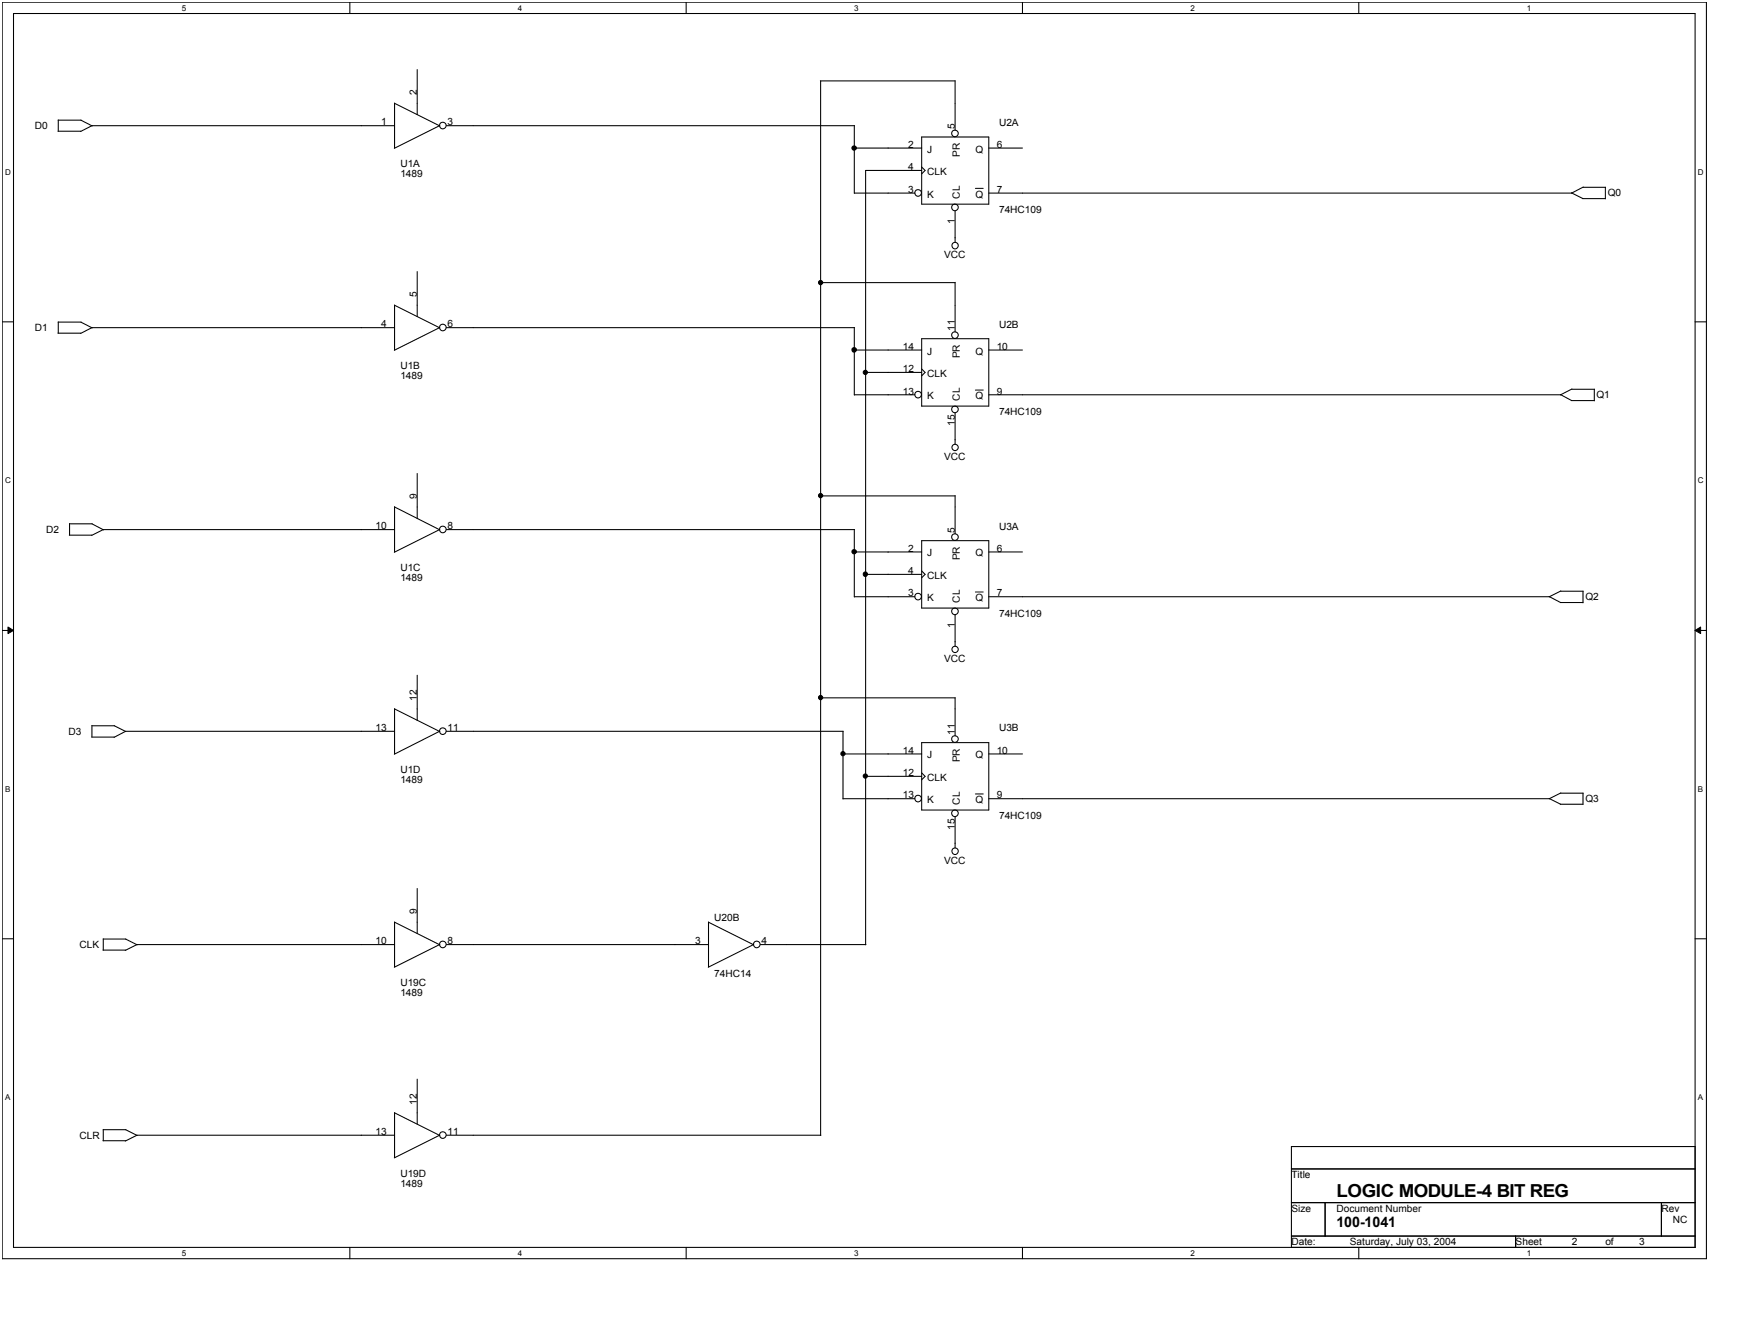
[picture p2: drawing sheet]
<svg xmlns="http://www.w3.org/2000/svg" width="279mm" height="216mm" viewBox="0 0 279 216" stroke-linecap="round" stroke-linejoin="round" font-family="sans-serif">
<path d="M.4 .4h274.1v202h-274.1zM2.2 2.2h270.5v198.3h-270.5z" fill="none" stroke="#000" stroke-width=".17"/>
<g fill="#fff">
<path d="M29.2 .6h.7v1.4h-.7z"/>
<path d="M29.2 200.7h.7v1.4h-.7z"/>
</g>
<path d="M56.3 .4v1.8M56.3 200.5v1.9" fill="none" stroke="#000" stroke-width=".17"/>
<g fill="#fff">
<path d="M83.3 .6h.7v1.4h-.7z"/>
<path d="M83.3 200.7h.7v1.4h-.7z"/>
</g>
<path d="M110.4 .4v1.8M110.4 200.5v1.9" fill="none" stroke="#000" stroke-width=".17"/>
<g fill="#fff">
<path d="M137.4 .6h.7v1.4h-.7z"/>
<path d="M137.4 200.7h.7v1.4h-.7z"/>
</g>
<path d="M164.5 .4v1.8M164.5 200.5v1.9" fill="none" stroke="#000" stroke-width=".17"/>
<g fill="#fff">
<path d="M191.5 .6h.7v1.4h-.7z"/>
<path d="M191.5 200.7h.7v1.4h-.7z"/>
</g>
<path d="M218.6 .4v1.8M218.6 200.5v1.9" fill="none" stroke="#000" stroke-width=".17"/>
<g fill="#fff">
<path d="M245.6 .6h.7v1.4h-.7z"/>
<path d="M245.6 200.7h.7v1.4h-.7z"/>
<path d="M.8 26.9h.9v1.4h-.9z"/>
<path d="M273.1 26.9h.9v1.4h-.9z"/>
<path d="M.8 76.5h.9v1.4h-.9z"/>
<path d="M273.1 76.5h.9v1.4h-.9z"/>
</g>
<path d="M.4 51.7h1.8M272.7 51.7h1.8" fill="none" stroke="#000" stroke-width=".17"/>
<g fill="#fff">
<path d="M.8 126.1h.8v1.4h-.8z"/>
<path d="M273.1 126.1h.8v1.4h-.8z"/>
</g>
<path d="M.4 101.4h1.8M272.7 101.4h1.8" fill="none" stroke="#000" stroke-width=".17"/>
<path d="M1.3 100.8l.9 .6-.9 .5zM272.7 101.4l.8-.6v1.1z" fill="#000"/>
<path d="M1.3 100.8l.9 .6-.9 .5zM272.7 101.4l.8-.6v1.1z" fill="none" stroke="#000" stroke-width=".16"/>
<g fill="#fff">
<path d="M.8 175.7h.8v1.4h-.8z"/>
<path d="M273.1 175.7h.8v1.4h-.8z"/>
</g>
<g fill="none" stroke="#000" stroke-width=".17">
<path d="M9.4 19.3h3.7M9.4 19.3v1.8M13 19.3l1.8 .9M63.5 16.6l7.2 3.6M63.5 16.6v7.2M67.1 11.2v7.2M132 13h21.6M132 13v169.5M153.6 13v7.9M9.3 21.1h3.7M63.5 20.2h-48.7l-1.8 .9M70.7 20.2l-7.3 3.6"/>
<path d="M71.8 20.2h65.7M137.4 23.8h10.9M137.4 31h9.8M137.4 20.2v10.9M148.3 22h10.7v10.8h-10.7zM148.3 26.9l.5 .5-.5 .6M148.3 27.4h-9.1v124.5M153.6 33.9v5.1M159 23.8h5.5M159 31h93.9M252.8 31l1.8 .9M254.6 31.9h3.6"/>
<path d="M254.6 30.1h3.7M254.7 30.1l-1.9 .9M258.2 30.1v1.9M9.3 53.6h3.7M9.4 51.7v1.9M9.4 51.8h3.7M13 51.8l1.8 .9M63.5 49v7.3M63.5 49.1l7.2 3.6M63.5 52.7h-48.7l-1.8 .9M67.1 43.7v7.2M70.7 52.7l-7.3 3.6"/>
<path d="M71.8 52.7h65.7M132 45.4h21.6M137.4 56.3h10.9M137.4 52.7v10.8M139.2 59.9h9.1M148.3 54.5h10.7v10.8h-10.7zM148.3 59.3l.5 .6-.5 .5M153.6 45.4v7.9M159 56.3h5.5M67.1 76.1v7.3M132 79.7h21.6M137.4 63.5h9.8"/>
<path d="M153.6 66.4v5M153.6 79.7v6.1M159 63.5h92.1M251 63.4l1.8 1M252.8 64.4h3.6M252.8 62.6h3.7M252.9 62.5l-1.9 1M256.4 62.6v1.8M11.1 86h3.7M11.2 84.2h3.6M11.2 84.2v1.8M14.8 84.2l1.8 1"/>
<path d="M63.5 81.5v7.2M63.5 81.5l7.2 3.7M63.5 85.1h-46.9l-1.9 1M70.7 85.1l-7.3 3.7M71.8 85.1h65.7M137.4 88.7h10.9M137.4 95.9h9.8M137.4 85.1v10.9M139.2 92.3h9.1M148.3 86.9h10.7v10.9h-10.7zM148.3 91.8l.5 .5-.5 .6M153.6 98.9v5"/>
<path d="M159 88.7h5.5M159 95.9h90.3M249.2 95.9l1.8 1M251 96.9h3.6M251 95h3.7M251.1 95l-1.9 .9M254.6 95v1.9M14.7 118.5h3.7M14.8 116.7h3.6M14.8 116.6v1.9M18.4 116.7l1.8 .9M63.5 113.9v7.3"/>
<path d="M63.5 114l7.2 3.6M63.5 117.6h-43.3l-1.9 .9M67.1 108.5v7.3M70.7 117.6l-7.3 3.6M71.8 117.6h63.8M132 112.2h21.6M135.6 117.6v10.8M148.3 119.4h10.7v10.8h-10.7zM153.6 112.1v6.2M135.6 121.2h12.7M135.6 128.4h11.6M139.2 124.8h9.1"/>
<path d="M148.3 124.3l.5 .5-.5 .6M153.6 131.3v5M159 121.2h5.5M159 128.4h90.3M249.2 128.4l1.8 .9M251 129.3h3.6M251 127.5h3.7M251.1 127.5l-1.9 .9M254.6 127.5v1.8M.4 150.9h1.8M16.6 152.7h3.6M16.6 151h3.6"/>
<path d="M16.6 150.9v1.8M20.2 151l1.9 .9M63.5 148.2v7.2M63.5 151.9h-41.5l-1.8 .9M63.5 148.3l7.2 3.6M67.1 142.8v7.3M70.7 151.9l-7.3 3.6M71.8 151.9h42.2M114 148.3l7.2 3.6M114 148.2v7.2M121.2 151.9l-7.3 3.6M122.3 151.9h17"/>
<path d="M272.7 150.9h1.8M63.5 178.9v7.2M63.5 178.9l7.2 3.6M67.1 173.5v7.2M16.6 183.4h3.6M16.6 181.6v1.8M16.6 181.6h3.6M20.2 181.6l1.9 .9M63.5 182.5h-41.5l-1.8 .9M70.7 182.5l-7.3 3.6M71.8 182.5h60.2M207.7 184.3h65v16.2h-65z"/>
<path d="M207.7 187.9h65M207.7 193.3h65M207.7 198.7h65M213.1 193.3v5.4M243.8 198.7v1.8M267.2 193.3v5.4"/>
<circle cx="71.2" cy="20.2" r=".54"/>
<circle cx="137.4" cy="23.8" r=".36"/>
<circle cx="147.7" cy="31" r=".54"/>
<circle cx="153.6" cy="21.4" r=".54"/>
<circle cx="153.6" cy="33.3" r=".54"/>
<circle cx="153.6" cy="39.5" r=".52"/>
<circle cx="71.2" cy="52.6" r=".54"/>
<circle cx="132" cy="45.4" r=".34"/>
<circle cx="137.4" cy="56.2" r=".37"/>
<circle cx="139.2" cy="59.9" r=".34"/>
<circle cx="153.6" cy="53.9" r=".54"/>
<circle cx="132" cy="79.7" r=".34"/>
<circle cx="147.7" cy="63.4" r=".54"/>
<circle cx="153.6" cy="65.8" r=".54"/>
<circle cx="153.6" cy="71.9" r=".51"/>
<circle cx="71.2" cy="85.1" r=".54"/>
<circle cx="137.4" cy="88.7" r=".36"/>
<circle cx="139.2" cy="92.3" r=".35"/>
<circle cx="147.7" cy="95.9" r=".54"/>
<circle cx="153.6" cy="86.3" r=".54"/>
<circle cx="153.6" cy="98.3" r=".54"/>
<circle cx="71.2" cy="117.5" r=".54"/>
<circle cx="132" cy="112.1" r=".34"/>
<circle cx="153.6" cy="118.8" r=".54"/>
<circle cx="153.6" cy="104.4" r=".51"/>
<circle cx="135.6" cy="121.2" r=".34"/>
<circle cx="139.2" cy="124.8" r=".34"/>
<circle cx="147.7" cy="128.4" r=".54"/>
<circle cx="153.6" cy="130.7" r=".54"/>
<circle cx="153.6" cy="136.8" r=".52"/>
<circle cx="71.2" cy="151.8" r=".54"/>
<circle cx="121.7" cy="151.8" r=".54"/>
<circle cx="71.2" cy="182.5" r=".54"/>
</g>
<path d="M156.9 30.3h1.3M156.9 62.7h1.3M156.9 95.2h1.3M156.9 127.6h1.3" fill="none" stroke="#000" stroke-width=".16"/>
<g fill="#000">
<circle cx="137.4" cy="23.8" r=".36"/>
<circle cx="132" cy="45.4" r=".34"/>
<circle cx="137.4" cy="56.2" r=".37"/>
<circle cx="139.2" cy="59.9" r=".34"/>
<circle cx="132" cy="79.7" r=".34"/>
<circle cx="137.4" cy="88.7" r=".36"/>
<circle cx="139.2" cy="92.3" r=".35"/>
<circle cx="132" cy="112.1" r=".34"/>
<circle cx="135.6" cy="121.2" r=".34"/>
<circle cx="139.2" cy="124.8" r=".34"/>
</g>
<text font-size="2.9" x="215" y="192.4">LOGIC MODULE-4 BIT REG</text>
<text font-size="2.3" x="215" y="197.3">100-1041</text>
<g font-size="1.6">
<text x="67.1" y="15.3" transform="rotate(-90 67.1 15.3)">2</text>
<text x="5.6" y="20.8">D0</text>
<text x="61.3" y="20.2">1</text>
<text x="72" y="20.2">3</text>
<text x="146.1" y="23.8">2</text>
<text x="153.6" y="20.8" transform="rotate(-90 153.6 20.8)">5</text>
<text x="160.3" y="23.8">6</text>
<text x="160.7" y="20.2">U2A</text>
<text x="64.4" y="26.9">U1A</text>
<text x="64.4" y="28.5">1489</text>
<text x="146.1" y="27.4">4</text>
<text x="149.1" y="24.5">J</text>
<text x="149.1" y="28.1">CLK</text>
<text x="154.4" y="25.2" transform="rotate(-90 154.4 25.2)">PR</text>
<text x="156.9" y="24.5">Q</text>
<text x="146.1" y="31">3</text>
<text x="149.1" y="31.8">K</text>
<text x="153.6" y="36" transform="rotate(-90 153.6 36)">1</text>
<text x="154.4" y="31.9" transform="rotate(-90 154.4 31.9)">CL</text>
<text x="156.9" y="31.8">Q</text>
<text x="160.3" y="31">7</text>
<text x="160.7" y="34.3">74HC109</text>
<text x="258.6" y="31.6">Q0</text>
<text x="151.9" y="41.5">VCC</text>
<text x="67.1" y="47.8" transform="rotate(-90 67.1 47.8)">5</text>
<text x="5.6" y="53.2">D1</text>
<text x="61.3" y="52.6">4</text>
<text x="72" y="52.6">6</text>
<text x="153.6" y="53.2" transform="rotate(-90 153.6 53.2)">11</text>
<text x="160.7" y="52.7">U2B</text>
<text x="64.4" y="59.3">U1B</text>
<text x="145.2" y="56.2">14</text>
<text x="145.2" y="59.8">12</text>
<text x="149.1" y="57">J</text>
<text x="154.4" y="57.6" transform="rotate(-90 154.4 57.6)">PR</text>
<text x="156.9" y="57">Q</text>
<text x="160.3" y="56.2">10</text>
<text x="64.4" y="61">1489</text>
<text x="145.2" y="63.4">13</text>
<text x="149.1" y="60.6">CLK</text>
<text x="149.1" y="64.2">K</text>
<text x="154.4" y="64.4" transform="rotate(-90 154.4 64.4)">CL</text>
<text x="156.9" y="64.2">Q</text>
<text x="160.3" y="63.4">9</text>
<text x="256.8" y="64">Q1</text>
<text x="153.6" y="68.4" transform="rotate(-90 153.6 68.4)">15</text>
<text x="160.7" y="66.7">74HC109</text>
<text x="151.9" y="73.9">VCC</text>
<text x="67.1" y="80.2" transform="rotate(-90 67.1 80.2)">9</text>
<text x="7.4" y="85.6">D2</text>
<text x="60.4" y="85.1">10</text>
<text x="72" y="85.1">8</text>
<text x="146.1" y="88.7">2</text>
<text x="149.1" y="89.5">J</text>
<text x="153.6" y="85.6" transform="rotate(-90 153.6 85.6)">5</text>
<text x="156.9" y="89.5">Q</text>
<text x="160.3" y="88.7">6</text>
<text x="160.7" y="85.1">U3A</text>
<text x="64.4" y="91.8">U1C</text>
<text x="64.4" y="93.4">1489</text>
<text x="146.1" y="92.3">4</text>
<text x="146.1" y="95.9">3</text>
<text x="149.1" y="93.1">CLK</text>
<text x="154.4" y="90.1" transform="rotate(-90 154.4 90.1)">PR</text>
<text x="160.3" y="95.9">7</text>
<text x="149.1" y="96.7">K</text>
<text x="153.6" y="100.9" transform="rotate(-90 153.6 100.9)">1</text>
<text x="154.4" y="96.9" transform="rotate(-90 154.4 96.9)">CL</text>
<text x="156.9" y="96.7">Q</text>
<text x="160.7" y="99.2">74HC109</text>
<text x="255" y="96.5">Q2</text>
<text x="151.9" y="106.4">VCC</text>
<text x="67.1" y="112.7" transform="rotate(-90 67.1 112.7)">12</text>
<text x="11" y="118.1">D3</text>
<text x="60.4" y="117.5">13</text>
<text x="72" y="117.5">11</text>
<text x="153.6" y="118.1" transform="rotate(-90 153.6 118.1)">11</text>
<text x="160.7" y="117.6">U3B</text>
<text x="64.4" y="124.3">U1D</text>
<text x="64.4" y="125.9">1489</text>
<text x="145.2" y="121.2">14</text>
<text x="145.2" y="124.8">12</text>
<text x="149.1" y="121.9">J</text>
<text x="149.1" y="125.5">CLK</text>
<text x="154.4" y="122.6" transform="rotate(-90 154.4 122.6)">PR</text>
<text x="156.9" y="121.9">Q</text>
<text x="160.3" y="121.2">10</text>
<text x="145.2" y="128.4">13</text>
<text x="149.1" y="129.1">K</text>
<text x="154.4" y="129.3" transform="rotate(-90 154.4 129.3)">CL</text>
<text x="156.9" y="129.1">Q</text>
<text x="160.3" y="128.4">9</text>
<text x="160.7" y="131.7">74HC109</text>
<text x="255" y="129">Q3</text>
<text x="153.6" y="133.4" transform="rotate(-90 153.6 133.4)">15</text>
<text x="151.9" y="138.9">VCC</text>
<text x="67.1" y="147" transform="rotate(-90 67.1 147)">9</text>
<text x="114.9" y="148">U20B</text>
<text x="12.8" y="152.4">CLK</text>
<text x="60.4" y="151.8">10</text>
<text x="72" y="151.8">8</text>
<text x="111.8" y="151.8">3</text>
<text x="122.5" y="151.8">4</text>
<text x="64.4" y="158.5">U19C</text>
<text x="64.4" y="160.1">1489</text>
<text x="114.9" y="157.1">74HC14</text>
<text x="67.1" y="177.6" transform="rotate(-90 67.1 177.6)">12</text>
<text x="12.8" y="183">CLR</text>
<text x="60.4" y="182.5">13</text>
<text x="72" y="182.5">11</text>
<text x="64.4" y="189.2">U19D</text>
<text x="64.4" y="190.8">1489</text>
<text x="207.7" y="189.4">Title</text>
<text x="207.7" y="194.8">Size</text>
<text x="215" y="194.8">Document Number</text>
<text x="267.2" y="194.8">Rev</text>
<text x="269.1" y="196.6">NC</text>
<text x="207.7" y="200.1">Date:</text>
<text x="217.1" y="200.1">Saturday, July 03, 2004</text>
<text x="243.8" y="200.1">Sheet</text>
<text x="252.8" y="200.1">2</text>
<text x="258.2" y="200.1">of</text>
<text x="263.6" y="200.1">3</text>
</g>
<g font-size="1.3">
<text x="29.2" y="1.7">5</text>
<text x="83.3" y="1.7">4</text>
<text x="137.4" y="1.7">3</text>
<text x="191.5" y="1.7">2</text>
<text x="245.6" y="1.7">1</text>
<text x=".8" y="28.1">D</text>
<text x="273.1" y="28.1">D</text>
<text x=".8" y="77.6">C</text>
<text x="273.1" y="77.6">C</text>
<text x=".8" y="127.3">B</text>
<text x="273.1" y="127.3">B</text>
<text x=".8" y="176.8">A</text>
<text x="273.1" y="176.8">A</text>
<text x="29.2" y="201.9">5</text>
<text x="83.3" y="201.9">4</text>
<text x="137.4" y="201.9">3</text>
<text x="191.5" y="201.9">2</text>
<text x="245.6" y="201.9">1</text>
</g>
</svg>
